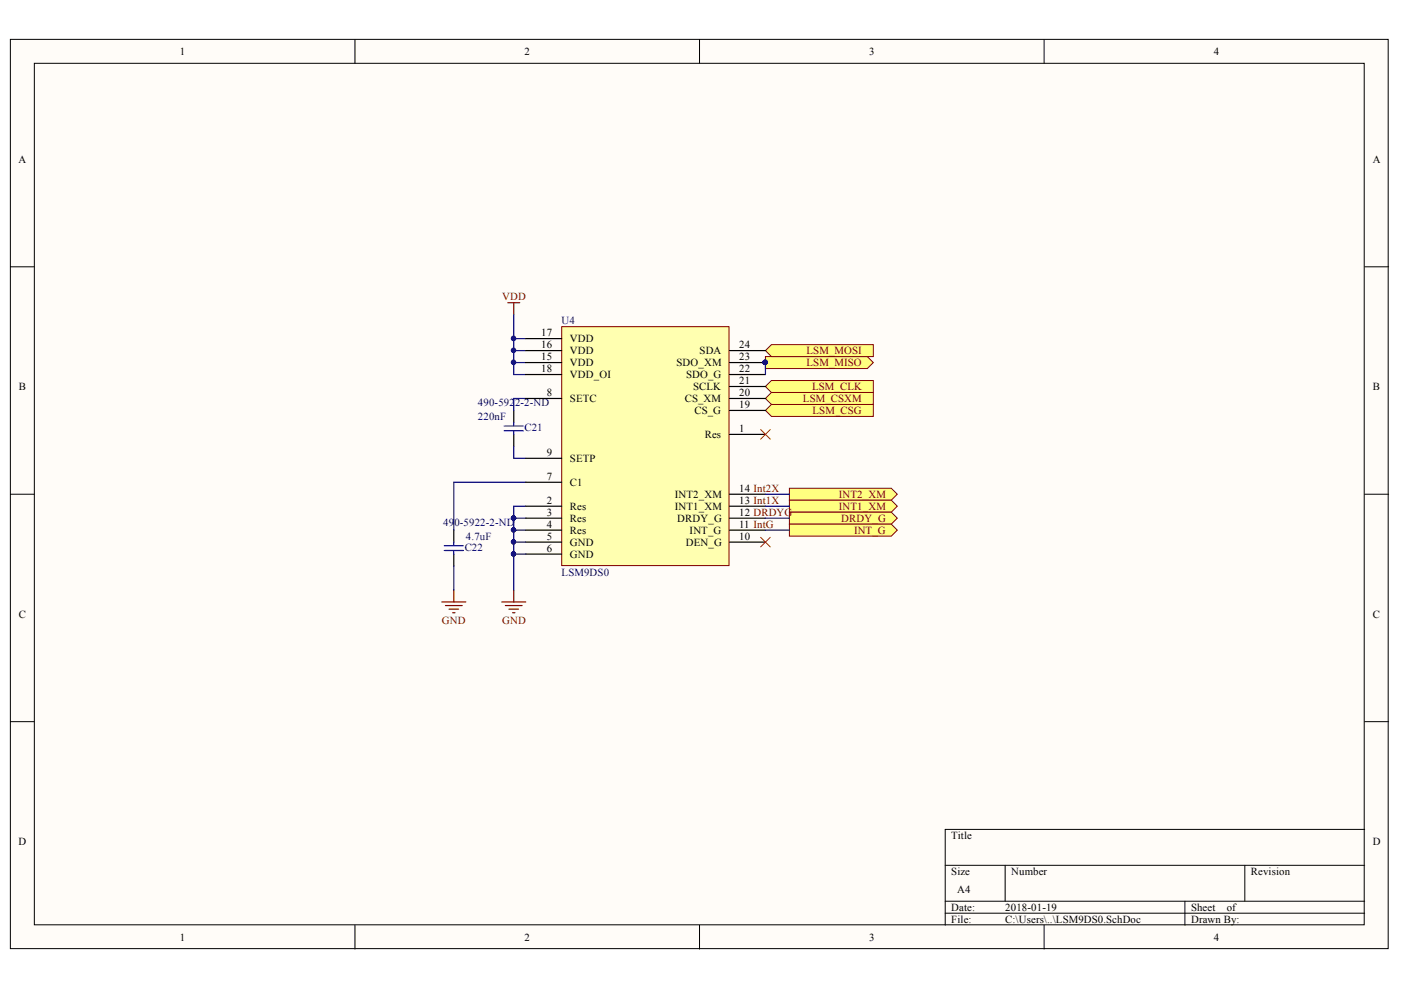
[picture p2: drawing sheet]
<svg xmlns="http://www.w3.org/2000/svg" width="297mm" height="210mm" viewBox="0 0 297 210" stroke-linecap="round" stroke-linejoin="round" font-family="sans-serif">
<g fill="#fffcf8" stroke="#000" stroke-width=".21">
<path d="M2.2 8.3h292.1v192.8h-292.1z"/>
<path d="M7.3 13.4h281.9v182.7h-281.9z"/>
</g>
<g fill="none" stroke="#000" stroke-width=".21">
<path d="M75.3 8.3v5.1M148.3 8.3v5.1M221.4 8.3v5.1M2.2 56.6h5.1M289.3 56.6h5.1M2.2 104.8h5.1M289.3 104.8h5.1M2.2 153h5.1M289.3 153h5.1M289.3 175.9h-88.9v20.3M75.3 196.2v5M148.3 196.2v5"/>
<path d="M200.4 183.5h88.9M200.4 191.1h88.9M200.4 193.6h88.9M213.1 183.5v7.6M221.4 196.2v5M251.2 191.1v5.1M263.9 183.5v7.6"/>
</g>
<path d="M107.7 64.2h2.5M108.9 64.2v2.5M93.7 127.6h5.1M94.4 128.4h3.6M95.2 129.2h2M96 129.9h.5M96.2 125.1v2.5M106.4 127.6h5.1M107.1 128.4h3.6M107.9 129.2h2M108.7 129.9h.5M108.9 125.1v2.5" fill="none" stroke="#800000" stroke-width=".25"/>
<path d="M108.9 87v2.6M108.9 92.1v2.5M96.2 112.4v2.5M96.2 117.5v2.5" fill="none" stroke="#000" stroke-width=".25"/>
<path d="M106.9 90.3h4.1M106.9 91.3h4.1M108.9 89.6v.7M108.9 91.3v.8M94.2 115.7h4.1M94.2 116.7h4.1M96.2 114.9v.8M96.2 116.7v.8" fill="none" stroke="#00f" stroke-width=".25"/>
<path d="M108.9 76.9h2.6M108.9 74.3h2.6M108.9 66.7v5.1M108.9 94.6v2.6h2.6M111.5 84.5h-2.6v2.5M108.9 117.5v7.6M108.9 114.9h2.6M108.9 112.4h2.6M108.9 109.9h2.6M111.5 102.3h-15.3v10.1M96.2 120v5.1" fill="none" stroke="#000080" stroke-width=".25"/>
<g fill="#000080" stroke="#000080" stroke-width=".21">
<circle cx="108.9" cy="76.8" r=".46"/>
<circle cx="108.9" cy="74.3" r=".46"/>
<circle cx="108.9" cy="71.8" r=".46"/>
<circle cx="108.9" cy="114.9" r=".46"/>
<circle cx="108.9" cy="112.4" r=".46"/>
<circle cx="108.9" cy="109.8" r=".46"/>
<circle cx="108.9" cy="117.4" r=".46"/>
</g>
<path d="M162.3 75.6h21.6l1.3 1.3-1.3 1.2h-21.6z" fill-rule="evenodd" fill="#ffff80" stroke="#800000" stroke-width=".21"/>
<circle cx="162.2" cy="76.8" r=".46" fill="#000080" stroke="#000080" stroke-width=".21"/>
<g fill="#ffff80" stroke="#800000" stroke-width=".21">
<path d="M162.3 74.3l1.3-1.2h21.6v2.5h-21.6z" fill-rule="evenodd"/>
<path d="M162.3 81.9l1.3-1.2h21.6v2.5h-21.6z" fill-rule="evenodd"/>
<path d="M162.3 87l1.3-1.2h21.6v2.5h-21.6z" fill-rule="evenodd"/>
<path d="M162.3 84.5l1.3-1.3h21.6v2.6h-21.6z" fill-rule="evenodd"/>
</g>
<path d="M111.5 71.8h-2.6v7.6h2.6M111.5 107.3h-2.6v10.2h2.6" fill="none" stroke="#000080" stroke-width=".25"/>
<g fill="#000080" stroke="#000080" stroke-width=".21">
<circle cx="108.9" cy="109.8" r=".46"/>
<circle cx="108.9" cy="112.4" r=".46"/>
<circle cx="108.9" cy="114.9" r=".46"/>
<circle cx="108.9" cy="117.4" r=".46"/>
<circle cx="108.9" cy="71.8" r=".46"/>
<circle cx="108.9" cy="74.3" r=".46"/>
<circle cx="108.9" cy="76.8" r=".46"/>
</g>
<path d="M119.1 69.3h35.5v50.6h-35.5z" fill="#ffffb0" stroke="#800000" stroke-width=".21"/>
<g fill="none" stroke="#000" stroke-width=".25">
<path d="M111.5 76.9h7.6M111.5 74.3h7.6M111.5 71.8h7.6M111.5 79.4h7.6M154.7 76.9h7.6M154.7 74.3h7.6M154.7 79.4h7.6M111.5 84.5h7.6M111.5 97.2h7.6M154.7 92.1h7.6M154.7 84.5h7.6M154.7 87h7.6"/>
<path d="M154.7 81.9h7.6M111.5 107.3h7.6M111.5 109.9h7.6M111.5 112.4h7.6M111.5 114.9h7.6M111.5 117.5h7.6M111.5 102.3h7.6M154.7 107.3h7.6M154.7 109.9h7.6M154.7 112.4h7.6M154.7 114.9h7.6M154.7 104.8h7.6"/>
</g>
<circle cx="162.2" cy="76.8" r=".46" fill="#000080" stroke="#000080" stroke-width=".21"/>
<path d="M162.3 76.9v2.5" fill="none" stroke="#000080" stroke-width=".25"/>
<path d="M161.3 91.1l2 2M163.3 91.1l-2 2M161.3 113.9l2 2.1M163.3 113.9l-2 2.1" fill="none" stroke="#f00" stroke-width=".21"/>
<g fill="#ffff80" stroke="#800000" stroke-width=".21">
<path d="M167.4 103.5h21.6l1.2 1.3-1.2 1.3h-21.6z" fill-rule="evenodd"/>
<path d="M167.4 106.1h21.6l1.2 1.2-1.2 1.3h-21.6z" fill-rule="evenodd"/>
<path d="M167.4 108.6h21.6l1.2 1.3-1.2 1.2h-21.6z" fill-rule="evenodd"/>
<path d="M167.4 111.1h21.6l1.2 1.3-1.2 1.3h-21.6z" fill-rule="evenodd"/>
</g>
<path d="M162.3 104.8h5.1M162.3 107.3h5.1M162.3 109.9h5.1M162.3 112.4h5.1" fill="none" stroke="#000080" stroke-width=".25"/>
<g font-size="2.3">
<text x="38.1" y="11.7">1</text>
<text x="111.2" y="11.7">2</text>
<text x="184.3" y="11.7">3</text>
<text x="257.3" y="11.7">4</text>
<text x="3.9" y="34.5">A</text>
<text x="291.1" y="34.5">A</text>
<text x="114.8" y="71.3">17</text>
<text x="114.8" y="76.4">15</text>
<text x="114.8" y="73.8">16</text>
<text x="120.9" y="77.6">VDD</text>
<text x="120.9" y="75.1">VDD</text>
<text x="120.9" y="72.6">VDD</text>
<text x="143.4" y="77.6">SDO_XM</text>
<text x="148.3" y="75.1">SDA</text>
<text x="156.7" y="76.4">23</text>
<text x="156.7" y="73.8">24</text>
<text x="4" y="82.7">B</text>
<text x="114.8" y="78.9">18</text>
<text x="115.9" y="84">8</text>
<text x="120.9" y="80.2">VDD_OI</text>
<text x="145.5" y="80.2">SDO_G</text>
<text x="147" y="82.7">SCLK</text>
<text x="156.7" y="84">20</text>
<text x="156.7" y="81.4">21</text>
<text x="156.7" y="78.9">22</text>
<text x="291.1" y="82.7">B</text>
<text x="120.9" y="85.2">SETC</text>
<text x="145.2" y="85.2">CS_XM</text>
<text x="147.2" y="87.8">CS_G</text>
<text x="156.7" y="86.5">19</text>
<text x="149.4" y="92.8">Res</text>
<text x="156.7" y="91.6">1</text>
<text x="115.9" y="101.7">7</text>
<text x="115.9" y="96.6">9</text>
<text x="120.9" y="97.9">SETP</text>
<text x="115.9" y="106.9">2</text>
<text x="120.9" y="103">C1</text>
<text x="143.1" y="105.6">INT2_XM</text>
<text x="156.7" y="106.9">13 Int1X</text>
<text x="156.7" y="104.3">14 Int2X</text>
<text x="115.9" y="109.4">3</text>
<text x="115.9" y="111.9">4</text>
<text x="120.9" y="108.1">Res</text>
<text x="120.9" y="110.7">Res</text>
<text x="120.9" y="113.2">Res</text>
<text x="143.1" y="108.1">INT1_XM</text>
<text x="143.6" y="110.7">DRDY_G</text>
<text x="146.2" y="113.2">INT_G</text>
<text x="156.7" y="111.9">11 IntG</text>
<text x="156.7" y="109.4">12 DRDYG</text>
<text x="115.9" y="114.5">5</text>
<text x="115.9" y="117">6</text>
<text x="120.9" y="115.7">GND</text>
<text x="120.9" y="118.3">GND</text>
<text x="145.4" y="115.7">DEN_G</text>
<text x="156.7" y="114.5">10</text>
<text x="4" y="130.9">C</text>
<text x="291.1" y="130.9">C</text>
<text x="3.9" y="179.2">D</text>
<text x="201.7" y="177.9">Title</text>
<text x="291.1" y="179.2">D</text>
<text x="201.7" y="185.5">Size</text>
<text x="214.4" y="185.5">Number</text>
<text x="265.2" y="185.5">Revision</text>
<text x="203" y="189.3">A4</text>
<text x="201.7" y="193.1">Date:</text>
<text x="201.7" y="195.7">File:</text>
<text x="213.1" y="193.1">2018-01-19</text>
<text x="213.1" y="195.7">C:\Users\..\LSM9DS0.SchDoc</text>
<text x="252.5" y="193.1">Sheet</text>
<text x="252.5" y="195.7">Drawn By:</text>
<text x="260.1" y="193.1">of</text>
<text x="38.1" y="199.5">1</text>
<text x="111.2" y="199.5">2</text>
<text x="184.3" y="199.5">3</text>
<text x="257.3" y="199.5">4</text>
</g>
<g font-size="2.3" fill="#800000">
<text x="106.5" y="63.7">VDD</text>
<text x="171" y="77.6">LSM_MISO</text>
<text x="171" y="75.1">LSM_MOSI</text>
<text x="172.2" y="82.7">LSM_CLK</text>
<text x="170.2" y="85.2">LSM_CSXM</text>
<text x="172.3" y="87.8">LSM_CSG</text>
<text x="177.9" y="105.6">INT2_XM</text>
<text x="177.9" y="108.1">INT1_XM</text>
<text x="178.4" y="110.7">DRDY_G</text>
<text x="181.1" y="113.2">INT_G</text>
<text x="93.7" y="132.2">GND</text>
<text x="106.5" y="132.2">GND</text>
</g>
<g font-size="2.3" fill="#000080">
<text x="119.1" y="68.8">U4</text>
<text x="101.3" y="89">220nF</text>
<text x="101.3" y="86">490-592</text>
<text x="109.2" y="86">2-2-ND</text>
<text x="111.2" y="91.3">C21</text>
<text x="94" y="111.4">49</text>
<text x="96.3" y="111.4">0-5922-2-ND</text>
<text x="98.5" y="116.8">C22</text>
<text x="98.8" y="114.5">4.7uF</text>
<text x="119.1" y="122.1">LSM9DS0</text>
</g>
</svg>
